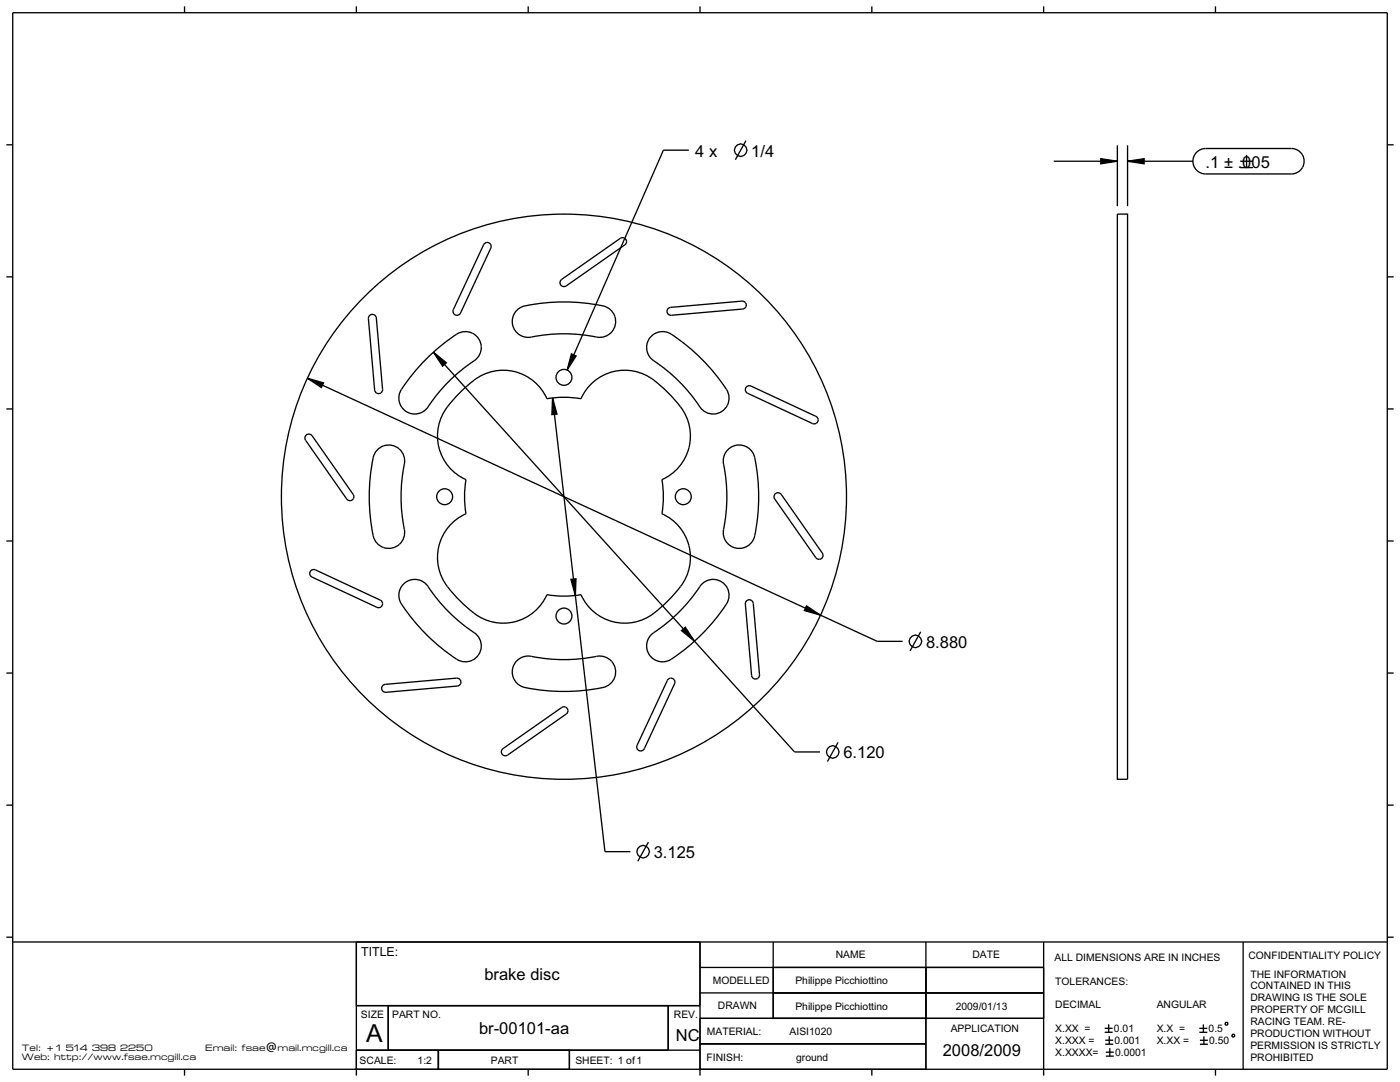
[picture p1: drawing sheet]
<svg xmlns="http://www.w3.org/2000/svg" width="279mm" height="216mm" viewBox="0 0 279 216" stroke-linecap="round" stroke-linejoin="round" font-family="sans-serif">
<g fill="none" stroke="#000" stroke-width=".26">
<path d="M2.5 2.5h274.4v210.9h-274.4zM36.8 1.3v1.2M71.1 1.3v1.2M105.4 1.3v1.2M139.7 1.3v1.2M174 1.3v1.2M208.3 1.3v1.2M242.6 1.3v1.2M1.3 28.9h1.2M137.5 30h-5.1l-19.2 43.8M148.9 28.1l-2.1 3.8M210.3 32.2h12.7"/>
<path d="M219.7 31.7l3.3 .5-3.3 .5zM223 29v12.1M225 32.2l3.3-.5v1zM225 29v12.1M225 32.2h13.1M239 30.2l1-.5 .6-.1h17.1a2.54 2.54 0 0 1 2.6 2.6 2.54 2.54 0 0 1-2.6 2.5h-17.1a2.54 2.54 0 0 1-2.4-1.7 2.54 2.54 0 0 1 .8-2.8zM247.5 33.4h2.5M247.5 32.2h2.5M248.8 30.9v2.5M276.9 28.9h1.2M1.3 55.2h1.2M96.7 48.6a.79 .79 0 0 1 1-.1 .79 .79 0 0 1 .3 1l-6.1 13a.79 .79 0 0 1-1 .3 .79 .79 0 0 1-.4-1z"/>
<path d="M112.1 55.7l11.7-8.1a.79 .79 0 0 1 1.1 .1 .79 .79 0 0 1-.2 1.2l-11.7 8.1a.79 .79 0 0 1-1.1-.1 .79 .79 0 0 1 .2-1.2zM223 42.7h2v112.8h-2zM276.9 55.2h1.2M61.4 75.5l3.2 .9-.5 .9zM61.4 75.5l113.7 52.5h5M73.7 63a.79 .79 0 0 1 .9-.2 .79 .79 0 0 1 .5 .7l1.2 14.2a.79 .79 0 0 1-.7 .8 .79 .79 0 0 1-.8-.7l-1.3-14.2zM85.1 71.6l3.9-3.4a7.2 7.2 0 0 1 3.7-2 3.2 3.2 0 0 1 3.2 2.1 3.2 3.2 0 0 1-1.3 3.7 34.3 34.3 0 0 0-9.6 9.7 3.2 3.2 0 0 1-4.2 .2 3.2 3.2 0 0 1-.7-4.2l2.3-3.2zM86.5 70.3l2.6 2.1-.8 .7zM86.5 70.3l72.1 79.7h5.1M91.5 78.6a13.9 13.9 0 0 1 7.5-4.6 9.5 9.5 0 0 1 10.1 5.6 19.8 19.8 0 0 1 6.9 0 9.6 9.6 0 0 1 15.8-2.7 24 24 0 0 1 5 5.9 9.5 9.5 0 0 1-4.7 12.9 19.9 19.9 0 0 1 0 6.8 9.6 9.6 0 0 1 2.6 15.8 24 24 0 0 1-5.9 5.1 9.5 9.5 0 0 1-12.8-4.7 19.9 19.9 0 0 1-6.9 0 9.6 9.6 0 0 1-15.8 2.6 24 24 0 0 1-5-5.9 9.5 9.5 0 0 1 4.7-12.9 19.8 19.8 0 0 1 0-6.8 9.6 9.6 0 0 1-2.6-15.8zM103.1 61.9a4.3 4.3 0 0 1 3-1.1 37.6 37.6 0 0 1 14.8 .4 3.2 3.2 0 0 1 1.8 3.9 3.2 3.2 0 0 1-3.6 2.2 34.3 34.3 0 0 0-13.7 0 3.2 3.2 0 0 1-2.9-1.9 3.2 3.2 0 0 1 .6-3.5zM110.3 79.4l.9 3.2-1.1 .1z"/>
<path d="M110.3 79.4l10.4 90.5h5.1M114 70.6l1 .4-1.8 2.8zM130 67.1a3.2 3.2 0 0 1 4-.4 37.9 37.9 0 0 1 11.2 11.5 3.2 3.2 0 0 1-1.4 4 3.2 3.2 0 0 1-4.1-1 34.3 34.3 0 0 0-9.7-9.6 3.2 3.2 0 0 1 0-4.5zM133.3 61.6l.5-.3 14.3-1.2a.79 .79 0 0 1 .8 .7 .79 .79 0 0 1-.7 .9l-14.2 1.2a.79 .79 0 0 1-.8-.4 .79 .79 0 0 1 .1-.9zM149.2 78.5a.79 .79 0 0 1-.4-1.1 .79 .79 0 0 1 1.1-.4l12.9 6.1a.79 .79 0 0 1 .4 1 .79 .79 0 0 1-1 .4l-13-6M1.3 81.6h1.2M61.2 86.8a.79 .79 0 0 1 1.1 .2l8.2 11.7a.79 .79 0 0 1-.2 1.1 .79 .79 0 0 1-1.1-.2l-8.2-11.7a.79 .79 0 0 1 .2-1.1zM75.2 89.9a3.2 3.2 0 0 1 3.8-.8 3.2 3.2 0 0 1 1.7 3.5 33.9 33.9 0 0 0 .1 13.6 3.2 3.2 0 0 1-2.9 3.2 3.2 3.2 0 0 1-3.4-2.5 37.9 37.9 0 0 1 .1-16.1zM145.2 89.7a3.2 3.2 0 0 1 5.4 1.6 37.6 37.6 0 0 1-.2 16.2 3.2 3.2 0 0 1-3.8 1.8 3.2 3.2 0 0 1-2.2-3.7 34.2 34.2 0 0 0-.1-13.6 3.2 3.2 0 0 1 .9-2.3zM154.8 98.5a.79 .79 0 0 1 1.1 .2l8.2 11.7a.79 .79 0 0 1-.2 1.1 .79 .79 0 0 1-1.1-.2l-8.2-11.7a.79 .79 0 0 1 .2-1.1zM276.9 81.6h1.2M1.3 108h1.2"/>
<path d="M62.1 113.8l.5-.2 .3 .1 13 6a.79 .79 0 0 1 .4 1.1 .79 .79 0 0 1-1.1 .4l-12.9-6.1a.79 .79 0 0 1-.2-1.3zM80.5 116.5a3.2 3.2 0 0 1 4.9 .5 33.9 33.9 0 0 0 9.7 9.6 3.2 3.2 0 0 1 .3 4.3 3.2 3.2 0 0 1-4.3 .6 37.6 37.6 0 0 1-11.3-11.5 3.2 3.2 0 0 1 .7-3.5zM113.9 115.6l1.1-.1-.2 3.3zM148.9 120a.79 .79 0 0 1 .9-.3 .79 .79 0 0 1 .5 .7l1.3 14.2a.79 .79 0 0 1-.7 .9 .79 .79 0 0 1-.9-.7l-1.3-14.3zM276.9 108h1.2M1.3 134.3h1.2M76.4 136.8l.5-.2 14.2-1.3a.79 .79 0 0 1 .9 .7 .79 .79 0 0 1-.7 .9l-14.3 1.2a.79 .79 0 0 1-.7-.4 .79 .79 0 0 1 .1-.9zM103.2 131.8a3.7 3.7 0 0 1 4-.6 34 34 0 0 0 12.4-.3 3.2 3.2 0 0 1 3.2 2.8 3.2 3.2 0 0 1-2.5 3.5 37.6 37.6 0 0 1-16.1-.2 3.2 3.2 0 0 1-1-5.2zM130 126.6a35.4 35.4 0 0 0 10-10 3.2 3.2 0 0 1 4.3-.3 3.2 3.2 0 0 1 .7 4.2 37.6 37.6 0 0 1-11.6 11.3 3.2 3.2 0 0 1-3.8-1.2 3.2 3.2 0 0 1 .4-4zM133.3 135.5a.79 .79 0 0 1 1.1 0 .79 .79 0 0 1 .2 .9l-6 13a.79 .79 0 0 1-1.1 .4 .79 .79 0 0 1-.4-1.1zM136 125.8l.8-.6 1.8 2.7zM161 120.9l2.7 1.8-3.2-.9z"/>
<path d="M183.7 126.1l-2.1 3.8M276.9 134.3h1.2M100.4 149.4l11.7-8.2a.79 .79 0 0 1 1.1 .2 .79 .79 0 0 1-.2 1.1l-11.7 8.2a.79 .79 0 0 1-1.1-.2 .79 .79 0 0 1 .2-1.1zM167.2 148.1l-2.1 3.8M1.3 160.7h1.2M129.4 168l-2.1 3.8M276.9 160.7h1.2M1.3 187h1.2M2.5 188h274.4M139.7 193h68.6M139.7 188v26.6M154.3 198.1v5.1h30.5"/>
<path d="M154.3 188v15.2M184.8 193v5.1h23.5h-68.6M184.8 188v25.4h-45.1v-5.1h45.1h-45.1v-5.1h68.6h-23.5v-5.1h-30.5v-5.1M208.3 188v26.6M248.1 188v25.4M276.9 187h1.2M36.8 213.4v1.2M71.1 200.7h68.6h-68.6v-12.7v26.6M105.4 213.4v1.2M113.6 209.6v3.8h-26.1v-3.8v3.8h-16.4v-3.8h68.6M133.4 200.7l-.1 8.9h-55.8v-8.9v8.9M174 213.4v1.2"/>
<path d="M220.5 206h1.6M220.5 205.2h1.6M220.6 208.4h1.6M220.6 207.6h1.6M220.7 210.7h1.6M220.7 209.9h1.6M221.3 204.4v1.6M221.4 206.8v1.6M221.5 209.2v1.5M239.4 206h1.5M239.4 205.2h1.5M239.5 208.4h1.6"/>
<path d="M239.5 207.6h1.6M240.2 204.4v1.6M240.3 206.8v1.6M242.6 213.4v1.2M244.6 204l.4 .1-.1 .4-.4-.1zM246 206.4l.4 .1-.1 .4-.4-.1z"/>
<circle cx="147.8" cy="30" r="1.25"/>
<circle cx="112.5" cy="75.3" r="1.59"/>
<circle cx="88.7" cy="99.1" r="1.59"/>
<circle cx="112.5" cy="99.1" r="56.4"/>
<circle cx="136.4" cy="99.1" r="1.59"/>
<circle cx="112.5" cy="122.9" r="1.59"/>
<circle cx="182.7" cy="128" r="1.25"/>
<circle cx="166.2" cy="150" r="1.25"/>
<circle cx="128.3" cy="169.9" r="1.25"/>
</g>
<path d="M219.7 31.7l3.3 .5-3.3 .5zM225 32.2l3.3-.5v1zM61.4 75.5l3.2 .9-.5 .9zM86.5 70.3l2.6 2.1-.8 .7zM110.3 79.4l.9 3.2-1.1 .1zM114 70.6l1 .4-1.8 2.8zM113.9 115.6l1.1-.1-.2 3.3zM136 125.8l.8-.6 1.8 2.7zM161 120.9l2.7 1.8-3.2-.9z" fill="#000"/>
<text font-size="5" x="73.1" y="208">A</text>
<g font-size="3.3">
<text x="138.7" y="31.2">4 x</text>
<text x="149.9" y="31.2">1/4</text>
<text x="240.6" y="33.4">.1 ± .005</text>
<text x="184.8" y="129.2">8.880</text>
<text x="168.3" y="151.3">6.120</text>
<text x="130.5" y="171.2">3.125</text>
<text x="96.7" y="195.6">brake disc</text>
<text x="95.6" y="206.4">br-00101-aa</text>
<text x="134.9" y="207.7">NC</text>
<text x="188.1" y="210.8">2008/2009</text>
</g>
<text font-size="2.5" x="72.1" y="190.8">TITLE:</text>
<g font-size="2.2">
<text x="4.4" y="209.7">Tel: +1 514 398 2250</text>
<text x="40.9" y="209.7">Email: fsae@mail.mcgill.ca</text>
<text x="4.4" y="211.6">Web: http://www.fsae.mcgill.ca</text>
</g>
<g font-size="2.1">
<text x="166.8" y="191.2">NAME</text>
<text x="194.1" y="191.1">DATE</text>
<text x="210.4" y="191.7">ALL DIMENSIONS ARE IN INCHES</text>
<text x="249.1" y="191.4">CONFIDENTIALITY POLICY</text>
<text x="142.3" y="196.3">MODELLED</text>
<text x="158.7" y="196.4">Philippe Picchiottino</text>
<text x="210.6" y="196.5">TOLERANCES:</text>
<text x="249.5" y="195.1">THE INFORMATION</text>
<text x="249.5" y="197.4">CONTAINED IN THIS</text>
<text x="72" y="203">SIZE</text>
<text x="78.3" y="203.1">PART NO.</text>
<text x="134.5" y="203">REV.</text>
<text x="143.3" y="201.4">DRAWN</text>
<text x="158.7" y="201.5">Philippe Picchiottino</text>
<text x="190.7" y="201.5">2009/01/13</text>
<text x="210.6" y="201.2">DECIMAL</text>
<text x="230.9" y="201.2">ANGULAR</text>
<text x="249.5" y="199.8">DRAWING IS THE SOLE</text>
<text x="249.5" y="202.2">PROPERTY OF MCGILL</text>
<text x="141.1" y="206.5">MATERIAL:</text>
<text x="157.6" y="206.5">AISI1020</text>
<text x="189.7" y="206">APPLICATION</text>
<text x="210.6" y="206">X.XX =</text>
<text x="210.6" y="208.4">X.XXX =</text>
<text x="222.3" y="206">0.01</text>
<text x="222.4" y="208.4">0.001</text>
<text x="230.9" y="206">X.X =</text>
<text x="230.9" y="208.4">X.XX =</text>
<text x="241.2" y="206">0.5</text>
<text x="241.3" y="208.4">0.50</text>
<text x="249.5" y="204.6">RACING TEAM. RE-</text>
<text x="249.5" y="207">PRODUCTION WITHOUT</text>
<text x="249.5" y="209.3">PERMISSION IS STRICTLY</text>
<text x="71.8" y="212.3">SCALE:</text>
<text x="83.4" y="212.2">1:2</text>
<text x="98" y="212.2">PART</text>
<text x="114.8" y="212.3">SHEET: 1 of 1</text>
<text x="141" y="211.7">FINISH:</text>
<text x="158.9" y="211.6">ground</text>
<text x="210.6" y="210.7">X.XXXX=</text>
<text x="222.5" y="210.7">0.0001</text>
<text x="249.5" y="211.7">PROHIBITED</text>
</g>
</svg>
